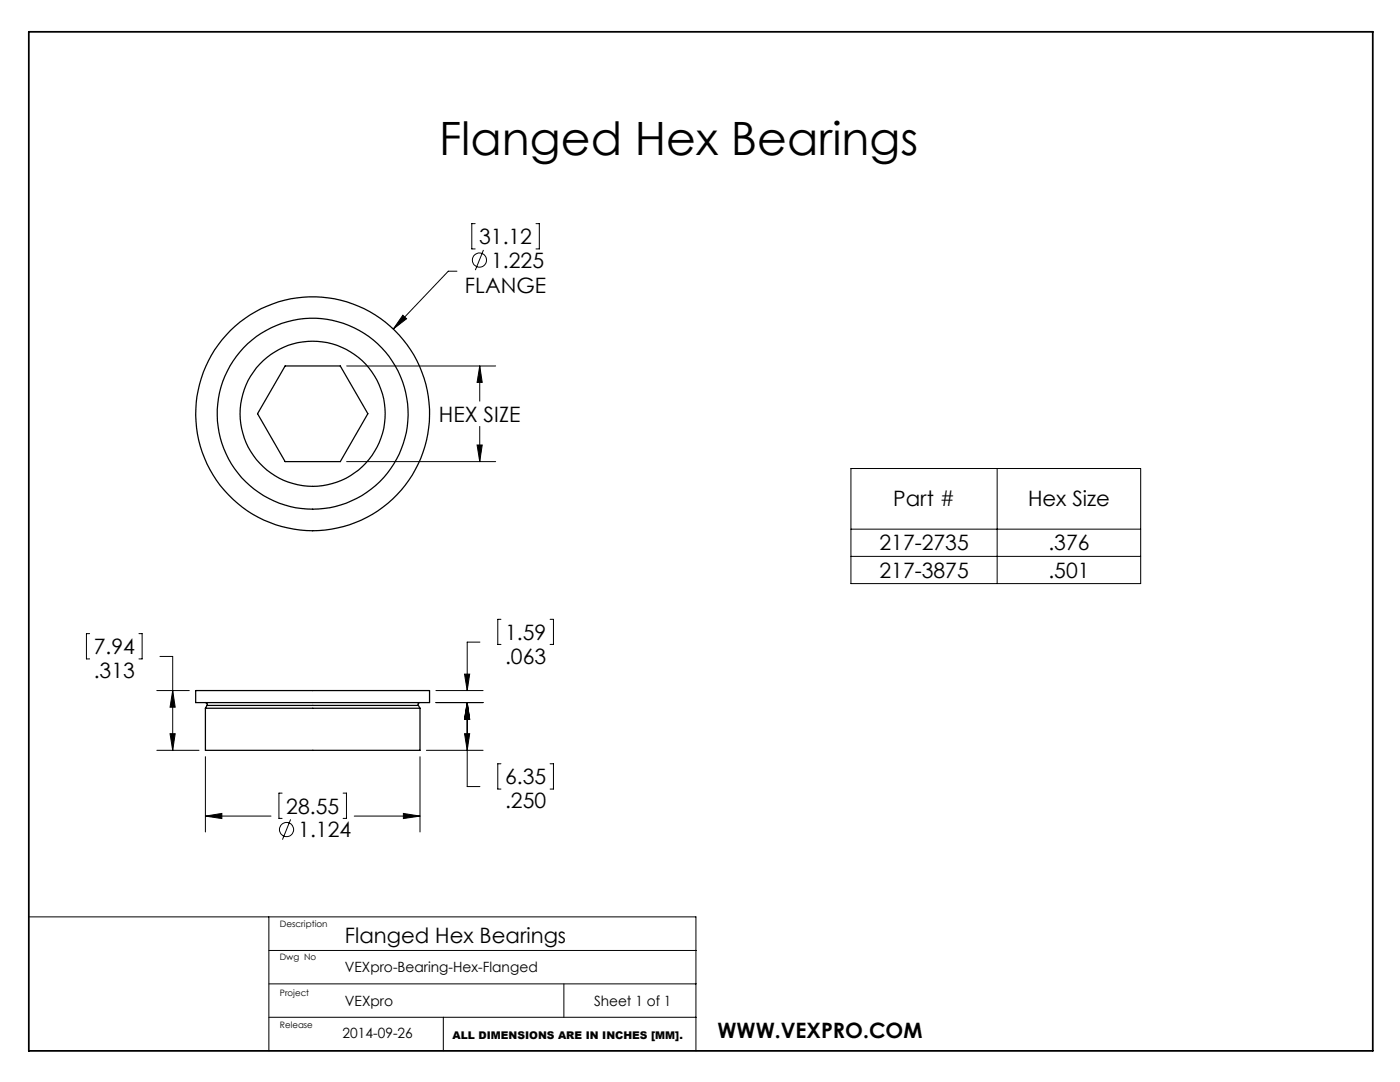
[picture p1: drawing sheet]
<svg xmlns="http://www.w3.org/2000/svg" width="279mm" height="216mm" viewBox="0 0 279 216" stroke-linecap="round" stroke-linejoin="round" font-family="sans-serif">
<g fill="none" stroke="#000" stroke-width=".2">
<path d="M91.2 54.1h-1.7l-11 11.6M94.8 44.6h-.6v5.1h.6M96.5 49.9l-1.6 4M107 44.6h.6v5.1h-.6M69.2 73h29.7M80.4 62.9l.7 .7-2.6 2.1zM95.7 73l.5 3.3h-1zM95.7 73v7M69.2 92.1h29.7M95.2 88.8h1l-.5 3.3zM95.7 85.1v7M169.8 93.5h57.8v23h-57.8z"/>
<path d="M199 93.5v23M169.8 105.6h57.8M169.8 111h57.8M17.9 126.4h-.6v5.1h.6M27.7 126.4h.7v5.1h-.7M31.3 137.8h6.5M31.9 131h2.6v18.7M34.5 137.8l.5 3.3h-1.1zM87 137.8h9.4M92.7 134.5h1l-.5 3.3zM95.8 128.1h-2.6v9.7M100 123.6h-.7v5h.7"/>
<path d="M109.8 123.6h.7v5h-.7M31.3 149.7h8.4M33.9 146.4h1.1l-.5 3.3zM41 151v15M56.3 158.3h-.6v5h.6M68.5 158.3h.6v5h-.6M83.8 151v15M85.1 149.7h11.3M87 140.2h9.4M92.7 146.4h1l-.5 3.3zM93.2 140.2l.5 3.3h-1zM93.2 140.2v16.8h2.6"/>
<path d="M100 152.4h-.7v5h.7M109.8 152.4h.7v5h-.7M41 162.8l3.3-.5v1zM41 162.8h13.1M58 163.5l-1.6 4M70.7 162.8h13.1M80.5 162.3l3.3 .5-3.3 .5zM5.8 183h133.1v26.7M53.7 196.3h85.2M53.7 189.7h85.2M53.7 183v26.7M112.5 196.3v6.7"/>
<path d="M53.7 203h85.2M88.5 203v6.7"/>
<circle cx="95.7" cy="51.9" r="1.4"/>
<circle cx="57.2" cy="165.5" r="1.41"/>
</g>
<path d="M5.8 6.3h268.2v203.4h-268.2z" fill="none" stroke="#000" stroke-width=".35"/>
<path d="M95.7 73l.5 3.3h-1zM95.2 88.8h1l-.5 3.3zM80.4 62.9l-1.9 2.8 2.6-2.1zM80.5 162.3l3.3 .5-3.3 .5zM41 162.8l3.3-.5v1zM93.2 140.2l.5 3.3h-1zM92.7 134.5h1l-.5 3.3zM33.9 146.4h1.1l-.5 3.3zM34.5 137.8l.5 3.3h-1.1zM92.7 146.4h1l-.5 3.3zM93.2 140.2l.5 3.3h-1z" fill="#000"/>
<g fill="none" stroke="#000" stroke-width=".25">
<path d="M56.9 73h11l5.5 9.6-5.5 9.5h-11l-5.5-9.5zM39.1 137.8h46.6v2.4h-46.6zM41 140.2a.37 .37 0 0 1 .3 .6M41 141.3h42.8M41 141.3v8.4h42.8v-8.4M41.3 140.8h42.2M41.3 140.8l-.3 .5M83.5 140.8l.3 .5M83.8 140.2a.37 .37 0 0 0-.3 .6"/>
<circle cx="62.4" cy="82.6" r="19"/>
<circle cx="62.4" cy="82.6" r="14.5"/>
<circle cx="62.4" cy="82.6" r="23.3"/>
</g>
<text font-size="9.2" x="87.6" y="31">Flanged Hex Bearings</text>
<g font-size="4.2">
<text x="95.6" y="48.7">31.12</text>
<text x="98" y="53.5">1.225</text>
<text x="92.8" y="58.5">FLANGE</text>
<text x="87.6" y="84.1">HEX SIZE</text>
<text x="178.3" y="101">Part #</text>
<text x="205.2" y="101">Hex Size</text>
<text x="175.5" y="109.8">217-2735</text>
<text x="209.2" y="109.8">.376</text>
<text x="175.5" y="115.2">217-3875</text>
<text x="209.2" y="115.2">.501</text>
<text x="18.7" y="130.5">7.94</text>
<text x="100.8" y="127.7">1.59</text>
<text x="18.7" y="135.3">.313</text>
<text x="100.8" y="132.4">.063</text>
<text x="100.8" y="156.5">6.35</text>
<text x="100.8" y="161.2">.250</text>
<text x="57.1" y="162.4">28.55</text>
<text x="59.5" y="167.1">1.124</text>
<text x="68.8" y="188.2">Flanged Hex Bearings</text>
<text x="143.2" y="207.1">WWW.VEXPRO.COM</text>
</g>
<g font-size="2.8">
<text x="68.8" y="193.9">VEXpro-Bearing-Hex-Flanged</text>
<text x="68.8" y="200.7">VEXpro</text>
<text x="118.5" y="200.7">Sheet 1 of 1</text>
<text x="68.4" y="207.1">2014-09-26</text>
</g>
<text font-size="2.1" x="90.3" y="207.2">ALL DIMENSIONS ARE IN INCHES [MM].</text>
<g font-size="1.8">
<text x="55.8" y="185">Description</text>
<text x="55.8" y="191.6">Dwg No</text>
<text x="55.9" y="198.7">Project</text>
<text x="55.9" y="205.2">Release</text>
</g>
</svg>
